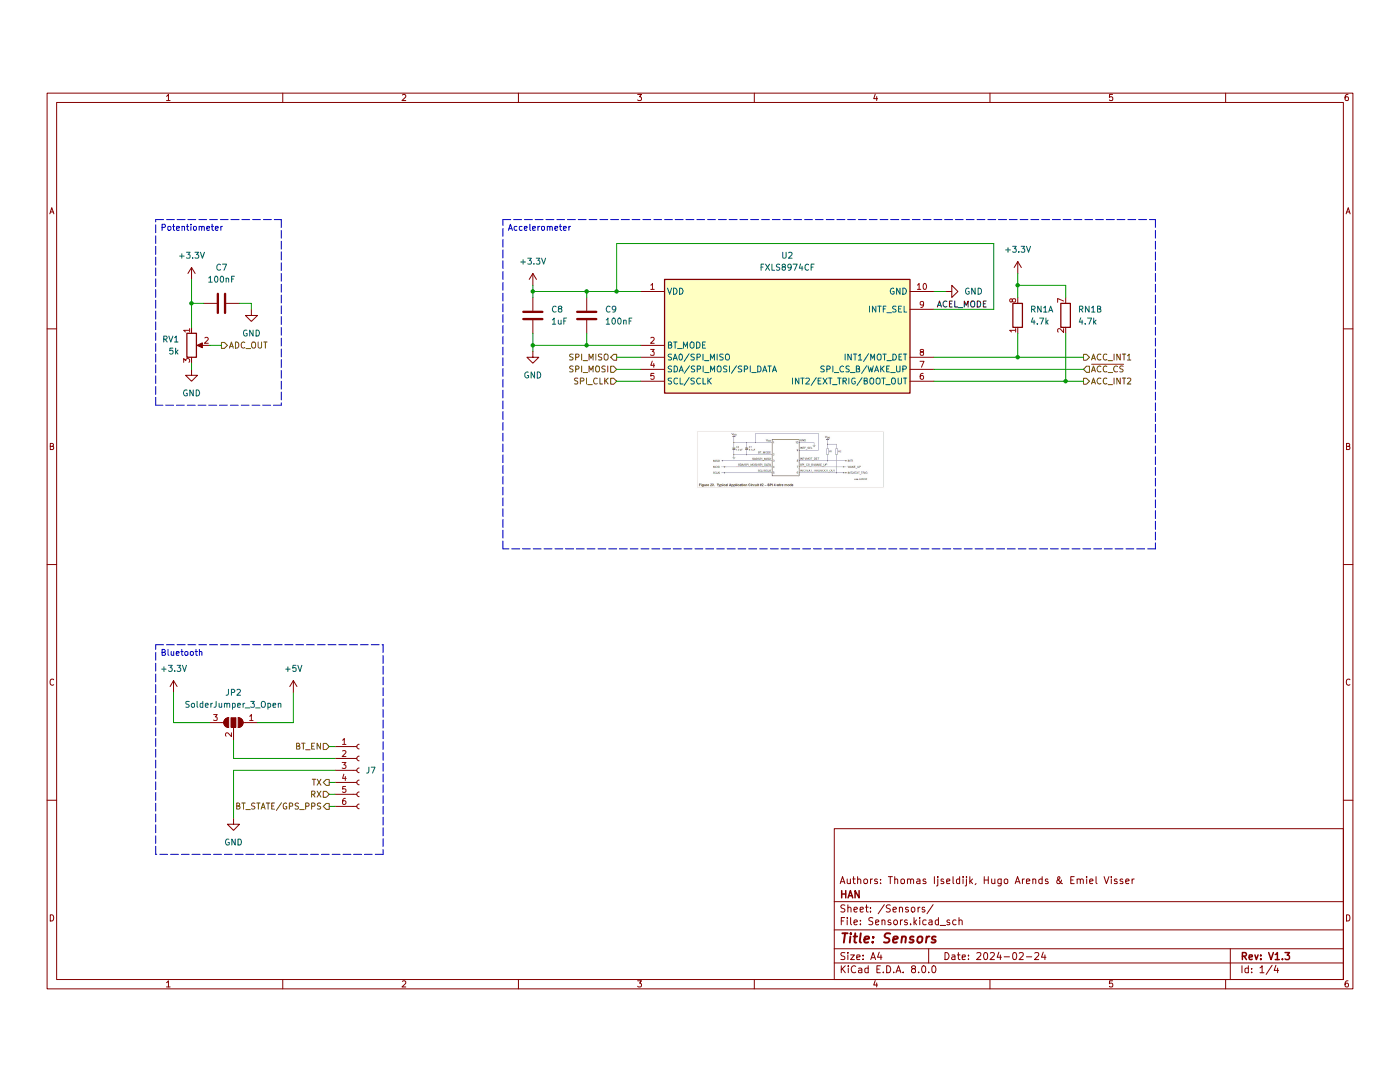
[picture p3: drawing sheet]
(kicad_sch (version 20230121) (generator eeschema)

 (paper "A4")

 (title_block
  (title "Sensors")
  (date "2024-02-24")
  (rev "V1.3")
  (company "HAN")
  (comment 1 "Authors: Thomas Ijseldijk, Hugo Arends & Emiel Visser"))

 (lib_symbols
  (symbol "Connector:Conn_01x06_Socket" (pin_names (offset 1.016) hide) (in_bom yes) (on_board yes)
   (property "Reference" "J" (at 0 7.62 0) (effects (font (size 1.27 1.27))))
   (property "Value" "Conn_01x06_Socket" (at 0 -10.16 0) (effects (font (size 1.27 1.27))))
   (property "Footprint" "" (at 0 0 0) (effects (font (size 1.27 1.27)) hide))
   (property "Datasheet" "~" (at 0 0 0) (effects (font (size 1.27 1.27)) hide))
   (property "ki_locked" "" (at 0 0 0) (effects (font (size 1.27 1.27))))
   (symbol "Conn_01x06_Socket_1_1"
    (arc (start 0 -7.112) (mid -0.5058 -7.62) (end 0 -8.128) (stroke (width 0.1524) (type default)) (fill (type none)))
    (arc (start 0 -4.572) (mid -0.5058 -5.08) (end 0 -5.588) (stroke (width 0.1524) (type default)) (fill (type none)))
    (arc (start 0 -2.032) (mid -0.5058 -2.54) (end 0 -3.048) (stroke (width 0.1524) (type default)) (fill (type none)))
    (polyline (pts (xy -1.27 -7.62) (xy -0.508 -7.62)) (stroke (width 0.1524) (type default)) (fill (type none)))
    (polyline (pts (xy -1.27 -5.08) (xy -0.508 -5.08)) (stroke (width 0.1524) (type default)) (fill (type none)))
    (polyline (pts (xy -1.27 -2.54) (xy -0.508 -2.54)) (stroke (width 0.1524) (type default)) (fill (type none)))
    (polyline (pts (xy -1.27 0) (xy -0.508 0)) (stroke (width 0.1524) (type default)) (fill (type none)))
    (polyline (pts (xy -1.27 2.54) (xy -0.508 2.54)) (stroke (width 0.1524) (type default)) (fill (type none)))
    (polyline (pts (xy -1.27 5.08) (xy -0.508 5.08)) (stroke (width 0.1524) (type default)) (fill (type none)))
    (arc (start 0 0.508) (mid -0.5058 0) (end 0 -0.508) (stroke (width 0.1524) (type default)) (fill (type none)))
    (arc (start 0 3.048) (mid -0.5058 2.54) (end 0 2.032) (stroke (width 0.1524) (type default)) (fill (type none)))
    (arc (start 0 5.588) (mid -0.5058 5.08) (end 0 4.572) (stroke (width 0.1524) (type default)) (fill (type none)))
    (pin passive line (at -5.08 5.08 0) (length 3.81) (name "Pin_1" (effects (font (size 1.27 1.27)))) (number "1" (effects (font (size 1.27 1.27)))))
    (pin passive line (at -5.08 2.54 0) (length 3.81) (name "Pin_2" (effects (font (size 1.27 1.27)))) (number "2" (effects (font (size 1.27 1.27)))))
    (pin passive line (at -5.08 0 0) (length 3.81) (name "Pin_3" (effects (font (size 1.27 1.27)))) (number "3" (effects (font (size 1.27 1.27)))))
    (pin passive line (at -5.08 -2.54 0) (length 3.81) (name "Pin_4" (effects (font (size 1.27 1.27)))) (number "4" (effects (font (size 1.27 1.27)))))
    (pin passive line (at -5.08 -5.08 0) (length 3.81) (name "Pin_5" (effects (font (size 1.27 1.27)))) (number "5" (effects (font (size 1.27 1.27)))))
    (pin passive line (at -5.08 -7.62 0) (length 3.81) (name "Pin_6" (effects (font (size 1.27 1.27)))) (number "6" (effects (font (size 1.27 1.27)))))))
  (symbol "Device:C" (pin_numbers hide) (pin_names (offset 0.254)) (in_bom yes) (on_board yes)
   (property "Reference" "C" (at 0.635 2.54 0) (effects (font (size 1.27 1.27)) (justify left)))
   (property "Value" "C" (at 0.635 -2.54 0) (effects (font (size 1.27 1.27)) (justify left)))
   (property "Footprint" "" (at 0.9652 -3.81 0) (effects (font (size 1.27 1.27)) hide))
   (property "Datasheet" "~" (at 0 0 0) (effects (font (size 1.27 1.27)) hide))
   (symbol "C_0_1"
    (polyline (pts (xy -2.032 -0.762) (xy 2.032 -0.762)) (stroke (width 0.508) (type default)) (fill (type none)))
    (polyline (pts (xy -2.032 0.762) (xy 2.032 0.762)) (stroke (width 0.508) (type default)) (fill (type none))))
   (symbol "C_1_1"
    (pin passive line (at 0 3.81 270) (length 2.794) (name "~" (effects (font (size 1.27 1.27)))) (number "1" (effects (font (size 1.27 1.27)))))
    (pin passive line (at 0 -3.81 90) (length 2.794) (name "~" (effects (font (size 1.27 1.27)))) (number "2" (effects (font (size 1.27 1.27)))))))
  (symbol "Device:R_Pack04_Split" (pin_names (offset 0) hide) (in_bom yes) (on_board yes)
   (property "Reference" "RN" (at 2.032 0 90) (effects (font (size 1.27 1.27))))
   (property "Value" "R_Pack04_Split" (at 0 0 90) (effects (font (size 1.27 1.27))))
   (property "Footprint" "" (at -2.032 0 90) (effects (font (size 1.27 1.27)) hide))
   (property "Datasheet" "~" (at 0 0 0) (effects (font (size 1.27 1.27)) hide))
   (symbol "R_Pack04_Split_0_1"
    (rectangle (start 1.016 2.54) (end -1.016 -2.54) (stroke (width 0.254) (type default)) (fill (type none))))
   (symbol "R_Pack04_Split_1_1"
    (pin passive line (at 0 -3.81 90) (length 1.27) (name "R1.1" (effects (font (size 1.27 1.27)))) (number "1" (effects (font (size 1.27 1.27)))))
    (pin passive line (at 0 3.81 270) (length 1.27) (name "R1.2" (effects (font (size 1.27 1.27)))) (number "8" (effects (font (size 1.27 1.27))))))
   (symbol "R_Pack04_Split_2_1"
    (pin passive line (at 0 -3.81 90) (length 1.27) (name "R2.1" (effects (font (size 1.27 1.27)))) (number "2" (effects (font (size 1.27 1.27)))))
    (pin passive line (at 0 3.81 270) (length 1.27) (name "R2.2" (effects (font (size 1.27 1.27)))) (number "7" (effects (font (size 1.27 1.27))))))
   (symbol "R_Pack04_Split_3_1"
    (pin passive line (at 0 -3.81 90) (length 1.27) (name "R3.1" (effects (font (size 1.27 1.27)))) (number "3" (effects (font (size 1.27 1.27)))))
    (pin passive line (at 0 3.81 270) (length 1.27) (name "R3.2" (effects (font (size 1.27 1.27)))) (number "6" (effects (font (size 1.27 1.27))))))
   (symbol "R_Pack04_Split_4_1"
    (pin passive line (at 0 -3.81 90) (length 1.27) (name "R4.1" (effects (font (size 1.27 1.27)))) (number "4" (effects (font (size 1.27 1.27)))))
    (pin passive line (at 0 3.81 270) (length 1.27) (name "R4.2" (effects (font (size 1.27 1.27)))) (number "5" (effects (font (size 1.27 1.27)))))))
  (symbol "Device:R_Potentiometer" (pin_names (offset 1.016) hide) (in_bom yes) (on_board yes)
   (property "Reference" "RV" (at -4.445 0 90) (effects (font (size 1.27 1.27))))
   (property "Value" "R_Potentiometer" (at -2.54 0 90) (effects (font (size 1.27 1.27))))
   (property "Footprint" "" (at 0 0 0) (effects (font (size 1.27 1.27)) hide))
   (property "Datasheet" "~" (at 0 0 0) (effects (font (size 1.27 1.27)) hide))
   (symbol "R_Potentiometer_0_1"
    (polyline (pts (xy 2.54 0) (xy 1.524 0)) (stroke (width 0) (type default)) (fill (type none)))
    (polyline (pts (xy 1.143 0) (xy 2.286 0.508) (xy 2.286 -0.508) (xy 1.143 0)) (stroke (width 0) (type default)) (fill (type outline)))
    (rectangle (start 1.016 2.54) (end -1.016 -2.54) (stroke (width 0.254) (type default)) (fill (type none))))
   (symbol "R_Potentiometer_1_1"
    (pin passive line (at 0 3.81 270) (length 1.27) (name "1" (effects (font (size 1.27 1.27)))) (number "1" (effects (font (size 1.27 1.27)))))
    (pin passive line (at 3.81 0 180) (length 1.27) (name "2" (effects (font (size 1.27 1.27)))) (number "2" (effects (font (size 1.27 1.27)))))
    (pin passive line (at 0 -3.81 90) (length 1.27) (name "3" (effects (font (size 1.27 1.27)))) (number "3" (effects (font (size 1.27 1.27)))))))
  (symbol "Jumper:SolderJumper_3_Open" (pin_names (offset 0) hide) (in_bom yes) (on_board yes)
   (property "Reference" "JP" (at -2.54 -2.54 0) (effects (font (size 1.27 1.27))))
   (property "Value" "SolderJumper_3_Open" (at 0 2.794 0) (effects (font (size 1.27 1.27))))
   (property "Footprint" "" (at 0 0 0) (effects (font (size 1.27 1.27)) hide))
   (property "Datasheet" "~" (at 0 0 0) (effects (font (size 1.27 1.27)) hide))
   (symbol "SolderJumper_3_Open_0_1"
    (arc (start -1.016 1.016) (mid -2.0276 0) (end -1.016 -1.016) (stroke (width 0) (type default)) (fill (type none)))
    (arc (start -1.016 1.016) (mid -2.0276 0) (end -1.016 -1.016) (stroke (width 0) (type default)) (fill (type outline)))
    (rectangle (start -0.508 1.016) (end 0.508 -1.016) (stroke (width 0) (type default)) (fill (type outline)))
    (polyline (pts (xy -2.54 0) (xy -2.032 0)) (stroke (width 0) (type default)) (fill (type none)))
    (polyline (pts (xy -1.016 1.016) (xy -1.016 -1.016)) (stroke (width 0) (type default)) (fill (type none)))
    (polyline (pts (xy 0 -1.27) (xy 0 -1.016)) (stroke (width 0) (type default)) (fill (type none)))
    (polyline (pts (xy 1.016 1.016) (xy 1.016 -1.016)) (stroke (width 0) (type default)) (fill (type none)))
    (polyline (pts (xy 2.54 0) (xy 2.032 0)) (stroke (width 0) (type default)) (fill (type none)))
    (arc (start 1.016 -1.016) (mid 2.0276 0) (end 1.016 1.016) (stroke (width 0) (type default)) (fill (type none)))
    (arc (start 1.016 -1.016) (mid 2.0276 0) (end 1.016 1.016) (stroke (width 0) (type default)) (fill (type outline))))
   (symbol "SolderJumper_3_Open_1_1"
    (pin passive line (at -5.08 0 0) (length 2.54) (name "A" (effects (font (size 1.27 1.27)))) (number "1" (effects (font (size 1.27 1.27)))))
    (pin passive line (at 0 -3.81 90) (length 2.54) (name "C" (effects (font (size 1.27 1.27)))) (number "2" (effects (font (size 1.27 1.27)))))
    (pin passive line (at 5.08 0 180) (length 2.54) (name "B" (effects (font (size 1.27 1.27)))) (number "3" (effects (font (size 1.27 1.27)))))))
  (symbol "SamacSys_Parts:FXLS8974CF" (in_bom yes) (on_board yes)
   (property "Reference" "U" (at 33.02 8.89 0) (effects (font (size 1.27 1.27)) (justify top)))
   (property "Value" "FXLS8974CF" (at 33.02 6.35 0) (effects (font (size 1.27 1.27)) (justify top)))
   (property "Footprint" "FXLS8974CF" (at 29.21 -29.54 0) (effects (font (size 1.27 1.27)) (justify left top) hide))
   (property "Datasheet" "https://www.nxp.com/docs/en/data-sheet/FXLS8974CF.pdf" (at 6.35 -33.02 0) (effects (font (size 1.27 1.27)) (justify left top) hide))
   (property "Height" "1" (at 69.85 -394.92 0) (effects (font (size 1.27 1.27)) (justify left top) hide))
   (property "Manufacturer_Name" "NXP" (at 69.85 -494.92 0) (effects (font (size 1.27 1.27)) (justify left top) hide))
   (property "Manufacturer_Part_Number" "FXLS8974CF" (at 69.85 -594.92 0) (effects (font (size 1.27 1.27)) (justify left top) hide))
   (property "Mouser Part Number" "" (at 69.85 -694.92 0) (effects (font (size 1.27 1.27)) (justify left top) hide))
   (property "Mouser Price/Stock" "" (at 69.85 -794.92 0) (effects (font (size 1.27 1.27)) (justify left top) hide))
   (property "Arrow Part Number" "" (at 69.85 -894.92 0) (effects (font (size 1.27 1.27)) (justify left top) hide))
   (property "Arrow Price/Stock" "" (at 69.85 -994.92 0) (effects (font (size 1.27 1.27)) (justify left top) hide))
   (symbol "FXLS8974CF_1_1"
    (rectangle (start 5.08 2.54) (end 57.15 -21.59) (stroke (width 0.254) (type default)) (fill (type background)))
    (pin passive line (at 0 0 0) (length 5.08) (name "VDD" (effects (font (size 1.27 1.27)))) (number "1" (effects (font (size 1.27 1.27)))))
    (pin passive line (at 62.23 0 180) (length 5.08) (name "GND" (effects (font (size 1.27 1.27)))) (number "10" (effects (font (size 1.27 1.27)))))
    (pin passive line (at 0 -11.43 0) (length 5.08) (name "BT_MODE" (effects (font (size 1.27 1.27)))) (number "2" (effects (font (size 1.27 1.27)))))
    (pin passive line (at 0 -13.97 0) (length 5.08) (name "SA0/SPI_MISO" (effects (font (size 1.27 1.27)))) (number "3" (effects (font (size 1.27 1.27)))))
    (pin passive line (at 0 -16.51 0) (length 5.08) (name "SDA/SPI_MOSI/SPI_DATA" (effects (font (size 1.27 1.27)))) (number "4" (effects (font (size 1.27 1.27)))))
    (pin passive line (at 0 -19.05 0) (length 5.08) (name "SCL/SCLK" (effects (font (size 1.27 1.27)))) (number "5" (effects (font (size 1.27 1.27)))))
    (pin passive line (at 62.23 -19.05 180) (length 5.08) (name "INT2/EXT_TRIG/BOOT_OUT" (effects (font (size 1.27 1.27)))) (number "6" (effects (font (size 1.27 1.27)))))
    (pin passive line (at 62.23 -16.51 180) (length 5.08) (name "SPI_CS_B/WAKE_UP" (effects (font (size 1.27 1.27)))) (number "7" (effects (font (size 1.27 1.27)))))
    (pin passive line (at 62.23 -13.97 180) (length 5.08) (name "INT1/MOT_DET" (effects (font (size 1.27 1.27)))) (number "8" (effects (font (size 1.27 1.27)))))
    (pin passive line (at 62.23 -3.81 180) (length 5.08) (name "INTF_SEL" (effects (font (size 1.27 1.27)))) (number "9" (effects (font (size 1.27 1.27)))))))
  (symbol "power:+3.3V" (power) (pin_names (offset 0)) (in_bom yes) (on_board yes)
   (property "Reference" "#PWR" (at 0 -3.81 0) (effects (font (size 1.27 1.27)) hide))
   (property "Value" "+3.3V" (at 0 3.556 0) (effects (font (size 1.27 1.27))))
   (property "Footprint" "" (at 0 0 0) (effects (font (size 1.27 1.27)) hide))
   (property "Datasheet" "" (at 0 0 0) (effects (font (size 1.27 1.27)) hide))
   (symbol "+3.3V_0_1"
    (polyline (pts (xy -0.762 1.27) (xy 0 2.54)) (stroke (width 0) (type default)) (fill (type none)))
    (polyline (pts (xy 0 0) (xy 0 2.54)) (stroke (width 0) (type default)) (fill (type none)))
    (polyline (pts (xy 0 2.54) (xy 0.762 1.27)) (stroke (width 0) (type default)) (fill (type none))))
   (symbol "+3.3V_1_1"
    (pin power_in line (at 0 0 90) (length 0) hide (name "+3.3V" (effects (font (size 1.27 1.27)))) (number "1" (effects (font (size 1.27 1.27)))))))
  (symbol "power:+5V" (power) (pin_names (offset 0)) (in_bom yes) (on_board yes)
   (property "Reference" "#PWR" (at 0 -3.81 0) (effects (font (size 1.27 1.27)) hide))
   (property "Value" "+5V" (at 0 3.556 0) (effects (font (size 1.27 1.27))))
   (property "Footprint" "" (at 0 0 0) (effects (font (size 1.27 1.27)) hide))
   (property "Datasheet" "" (at 0 0 0) (effects (font (size 1.27 1.27)) hide))
   (symbol "+5V_0_1"
    (polyline (pts (xy -0.762 1.27) (xy 0 2.54)) (stroke (width 0) (type default)) (fill (type none)))
    (polyline (pts (xy 0 0) (xy 0 2.54)) (stroke (width 0) (type default)) (fill (type none)))
    (polyline (pts (xy 0 2.54) (xy 0.762 1.27)) (stroke (width 0) (type default)) (fill (type none))))
   (symbol "+5V_1_1"
    (pin power_in line (at 0 0 90) (length 0) hide (name "+5V" (effects (font (size 1.27 1.27)))) (number "1" (effects (font (size 1.27 1.27)))))))
  (symbol "power:GND" (power) (pin_names (offset 0)) (in_bom yes) (on_board yes)
   (property "Reference" "#PWR" (at 0 -6.35 0) (effects (font (size 1.27 1.27)) hide))
   (property "Value" "GND" (at 0 -3.81 0) (effects (font (size 1.27 1.27))))
   (property "Footprint" "" (at 0 0 0) (effects (font (size 1.27 1.27)) hide))
   (property "Datasheet" "" (at 0 0 0) (effects (font (size 1.27 1.27)) hide))
   (symbol "GND_0_1"
    (polyline (pts (xy 0 0) (xy 0 -1.27) (xy 1.27 -1.27) (xy 0 -2.54) (xy -1.27 -1.27) (xy 0 -1.27)) (stroke (width 0) (type default)) (fill (type none))))
   (symbol "GND_1_1"
    (pin power_in line (at 0 0 270) (length 0) hide (name "GND" (effects (font (size 1.27 1.27)))) (number "1" (effects (font (size 1.27 1.27))))))))

 (junction (at 124.46 52.07) (diameter 0) (color 0 0 0 0))
 (junction (at 113.03 52.07) (diameter 0) (color 0 0 0 0))
 (junction (at 113.03 63.5) (diameter 0) (color 0 0 0 0))
 (junction (at 215.9 50.8) (diameter 0) (color 0 0 0 0))
 (junction (at 226.06 71.12) (diameter 0) (color 0 0 0 0))
 (junction (at 124.46 63.5) (diameter 0) (color 0 0 0 0))
 (junction (at 130.81 52.07) (diameter 0) (color 0 0 0 0))
 (junction (at 215.9 66.04) (diameter 0) (color 0 0 0 0))
 (junction (at 40.64 54.61) (diameter 0) (color 0 0 0 0))

 (wire (pts (xy 54.61 143.51) (xy 62.23 143.51)) (stroke (width 0) (type default)))
 (wire (pts (xy 113.03 50.8) (xy 113.03 52.07)) (stroke (width 0) (type default)))
 (wire (pts (xy 198.12 68.58) (xy 229.87 68.58)) (stroke (width 0) (type default)))
 (wire (pts (xy 124.46 52.07) (xy 130.81 52.07)) (stroke (width 0) (type default)))
 (wire (pts (xy 36.83 137.16) (xy 36.83 143.51)) (stroke (width 0) (type default)))
 (wire (pts (xy 40.64 49.53) (xy 40.64 54.61)) (stroke (width 0) (type default)))
 (wire (pts (xy 124.46 52.07) (xy 124.46 53.34)) (stroke (width 0) (type default)))
 (wire (pts (xy 215.9 66.04) (xy 198.12 66.04)) (stroke (width 0) (type default)))
 (wire (pts (xy 49.53 147.32) (xy 49.53 151.13)) (stroke (width 0) (type default)))
 (wire (pts (xy 113.03 53.34) (xy 113.03 52.07)) (stroke (width 0) (type default)))
 (wire (pts (xy 130.81 68.58) (xy 135.89 68.58)) (stroke (width 0) (type default)))
 (wire (pts (xy 130.81 71.12) (xy 135.89 71.12)) (stroke (width 0) (type default)))
 (wire (pts (xy 215.9 60.96) (xy 215.9 66.04)) (stroke (width 0) (type default)))
 (wire (pts (xy 200.66 52.07) (xy 198.12 52.07)) (stroke (width 0) (type default)))
 (wire (pts (xy 40.64 67.31) (xy 40.64 68.58)) (stroke (width 0) (type default)))
 (wire (pts (xy 40.64 54.61) (xy 40.64 59.69)) (stroke (width 0) (type default)))
 (wire (pts (xy 210.82 41.91) (xy 130.81 41.91)) (stroke (width 0) (type default)))
 (wire (pts (xy 69.85 156.21) (xy 71.12 156.21)) (stroke (width 0) (type default)))
 (wire (pts (xy 124.46 63.5) (xy 135.89 63.5)) (stroke (width 0) (type default)))
 (wire (pts (xy 130.81 52.07) (xy 135.89 52.07)) (stroke (width 0) (type default)))
 (wire (pts (xy 215.9 48.26) (xy 215.9 50.8)) (stroke (width 0) (type default)))
 (wire (pts (xy 113.03 63.5) (xy 113.03 64.77)) (stroke (width 0) (type default)))
 (wire (pts (xy 226.06 60.96) (xy 226.06 71.12)) (stroke (width 0) (type default)))
 (wire (pts (xy 215.9 66.04) (xy 229.87 66.04)) (stroke (width 0) (type default)))
 (wire (pts (xy 210.82 55.88) (xy 210.82 41.91)) (stroke (width 0) (type default)))
 (wire (pts (xy 53.34 55.88) (xy 53.34 54.61)) (stroke (width 0) (type default)))
 (wire (pts (xy 215.9 50.8) (xy 215.9 53.34)) (stroke (width 0) (type default)))
 (wire (pts (xy 113.03 52.07) (xy 124.46 52.07)) (stroke (width 0) (type default)))
 (wire (pts (xy 69.85 161.29) (xy 71.12 161.29)) (stroke (width 0) (type default)))
 (wire (pts (xy 53.34 54.61) (xy 50.8 54.61)) (stroke (width 0) (type default)))
 (wire (pts (xy 69.85 148.59) (xy 71.12 148.59)) (stroke (width 0) (type default)))
 (wire (pts (xy 226.06 50.8) (xy 215.9 50.8)) (stroke (width 0) (type default)))
 (wire (pts (xy 226.06 53.34) (xy 226.06 50.8)) (stroke (width 0) (type default)))
 (wire (pts (xy 43.18 54.61) (xy 40.64 54.61)) (stroke (width 0) (type default)))
 (wire (pts (xy 44.45 63.5) (xy 46.99 63.5)) (stroke (width 0) (type default)))
 (wire (pts (xy 71.12 153.67) (xy 49.53 153.67)) (stroke (width 0) (type default)))
 (wire (pts (xy 130.81 41.91) (xy 130.81 52.07)) (stroke (width 0) (type default)))
 (wire (pts (xy 130.81 66.04) (xy 135.89 66.04)) (stroke (width 0) (type default)))
 (wire (pts (xy 113.03 63.5) (xy 124.46 63.5)) (stroke (width 0) (type default)))
 (wire (pts (xy 198.12 71.12) (xy 226.06 71.12)) (stroke (width 0) (type default)))
 (wire (pts (xy 124.46 63.5) (xy 124.46 60.96)) (stroke (width 0) (type default)))
 (wire (pts (xy 69.85 158.75) (xy 71.12 158.75)) (stroke (width 0) (type default)))
 (wire (pts (xy 49.53 151.13) (xy 71.12 151.13)) (stroke (width 0) (type default)))
 (wire (pts (xy 226.06 71.12) (xy 229.87 71.12)) (stroke (width 0) (type default)))
 (wire (pts (xy 198.12 55.88) (xy 210.82 55.88)) (stroke (width 0) (type default)))
 (wire (pts (xy 49.53 153.67) (xy 49.53 163.83)) (stroke (width 0) (type default)))
 (wire (pts (xy 36.83 143.51) (xy 44.45 143.51)) (stroke (width 0) (type default)))
 (wire (pts (xy 62.23 137.16) (xy 62.23 143.51)) (stroke (width 0) (type default)))
 (wire (pts (xy 113.03 60.96) (xy 113.03 63.5)) (stroke (width 0) (type default)))

 (image (at 167.64 87.63) (scale 0.44906)
  (data))

 (text_box "Bluetooth" (at 33.02 127 0) (size 48.26 44.45) (stroke (width 0) (type dash)) (fill (type none)) (effects (font (size 1.27 1.27)) (justify left top)))
 (text_box "Accelerometer" (at 106.68 36.83 0) (size 138.43 69.85) (stroke (width 0) (type dash)) (fill (type none)) (effects (font (size 1.27 1.27)) (justify left top)))
 (text_box "Potentiometer" (at 33.02 36.83 0) (size 26.67 39.37) (stroke (width 0) (type dash)) (fill (type none)) (effects (font (size 1.27 1.27)) (justify left top)))

 (label "ACEL_MODE" (at 209.55 55.88 180) (fields_autoplaced) (effects (font (size 1.27 1.27)) (justify right bottom)))

 (hierarchical_label "ADC_OUT" (shape output) (at 46.99 63.5 0) (fields_autoplaced) (effects (font (size 1.27 1.27)) (justify left)))
 (hierarchical_label "~{ACC_CS}" (shape input) (at 229.87 68.58 0) (fields_autoplaced) (effects (font (size 1.27 1.27)) (justify left)))
 (hierarchical_label "RX" (shape input) (at 69.85 158.75 180) (fields_autoplaced) (effects (font (size 1.27 1.27)) (justify right)))
 (hierarchical_label "SPI_MISO" (shape output) (at 130.81 66.04 180) (fields_autoplaced) (effects (font (size 1.27 1.27)) (justify right)))
 (hierarchical_label "TX" (shape output) (at 69.85 156.21 180) (fields_autoplaced) (effects (font (size 1.27 1.27)) (justify right)))
 (hierarchical_label "SPI_MOSI" (shape input) (at 130.81 68.58 180) (fields_autoplaced) (effects (font (size 1.27 1.27)) (justify right)))
 (hierarchical_label "BT_EN" (shape input) (at 69.85 148.59 180) (fields_autoplaced) (effects (font (size 1.27 1.27)) (justify right)))
 (hierarchical_label "ACC_INT2" (shape output) (at 229.87 71.12 0) (fields_autoplaced) (effects (font (size 1.27 1.27)) (justify left)))
 (hierarchical_label "SPI_CLK" (shape input) (at 130.81 71.12 180) (fields_autoplaced) (effects (font (size 1.27 1.27)) (justify right)))
 (hierarchical_label "ACC_INT1" (shape output) (at 229.87 66.04 0) (fields_autoplaced) (effects (font (size 1.27 1.27)) (justify left)))
 (hierarchical_label "BT_STATE{slash}GPS_PPS" (shape output) (at 69.85 161.29 180) (fields_autoplaced) (effects (font (size 1.27 1.27)) (justify right)))

 (symbol (lib_id "Device:R_Potentiometer") (at 40.64 63.5 0) (unit 1) (in_bom yes) (on_board yes) (dnp no) (fields_autoplaced)
  (property "Reference" "RV1" (at 38.1 62.23 0) (effects (font (size 1.27 1.27)) (justify right)))
  (property "Value" "5k" (at 38.1 64.77 0) (effects (font (size 1.27 1.27)) (justify right)))
  (property "Footprint" "Potentiometer_THT:Potentiometer_Bourns_3386P_Vertical" (at 40.64 63.5 0) (effects (font (size 1.27 1.27)) hide))
  (property "Datasheet" "~" (at 40.64 63.5 0) (effects (font (size 1.27 1.27)) hide)) (pin "1") (pin "3") (pin "2")
  (instances (project "FRDM-MCXx_Shield" (path "" (reference "RV1") (unit 1)))))

 (symbol (lib_id "power:GND") (at 53.34 55.88 0) (unit 1) (in_bom yes) (on_board yes) (dnp no) (fields_autoplaced)
  (property "Reference" "#PWR042" (at 53.34 62.23 0) (effects (font (size 1.27 1.27)) hide))
  (property "Value" "GND" (at 53.34 60.96 0) (effects (font (size 1.27 1.27))))
  (property "Footprint" "" (at 53.34 55.88 0) (effects (font (size 1.27 1.27)) hide))
  (property "Datasheet" "" (at 53.34 55.88 0) (effects (font (size 1.27 1.27)) hide)) (pin "1")
  (instances (project "FRDM-MCXx_Shield" (path "" (reference "#PWR042") (unit 1)))))

 (symbol (lib_id "power:GND") (at 200.66 52.07 90) (unit 1) (in_bom yes) (on_board yes) (dnp no) (fields_autoplaced)
  (property "Reference" "#PWR041" (at 207.01 52.07 0) (effects (font (size 1.27 1.27)) hide))
  (property "Value" "GND" (at 204.47 52.07 90) (effects (font (size 1.27 1.27)) (justify right)))
  (property "Footprint" "" (at 200.66 52.07 0) (effects (font (size 1.27 1.27)) hide))
  (property "Datasheet" "" (at 200.66 52.07 0) (effects (font (size 1.27 1.27)) hide)) (pin "1")
  (instances (project "FRDM-MCXx_Shield" (path "" (reference "#PWR041") (unit 1)))))

 (symbol (lib_id "SamacSys_Parts:FXLS8974CF") (at 135.89 52.07 0) (unit 1) (in_bom yes) (on_board yes) (dnp no) (fields_autoplaced)
  (property "Reference" "U2" (at 167.005 44.45 0) (effects (font (size 1.27 1.27))))
  (property "Value" "FXLS8974CF" (at 167.005 46.99 0) (effects (font (size 1.27 1.27))))
  (property "Footprint" "FXLS8974CF" (at 165.1 81.61 0) (effects (font (size 1.27 1.27)) (justify left top) hide))
  (property "Datasheet" "https://www.nxp.com/docs/en/data-sheet/FXLS8974CF.pdf" (at 142.24 85.09 0) (effects (font (size 1.27 1.27)) (justify left top) hide))
  (property "Height" "1" (at 205.74 446.99 0) (effects (font (size 1.27 1.27)) (justify left top) hide))
  (property "Manufacturer_Name" "NXP" (at 205.74 546.99 0) (effects (font (size 1.27 1.27)) (justify left top) hide))
  (property "Manufacturer_Part_Number" "FXLS8974CF" (at 205.74 646.99 0) (effects (font (size 1.27 1.27)) (justify left top) hide))
  (property "Mouser Part Number" "" (at 205.74 746.99 0) (effects (font (size 1.27 1.27)) (justify left top) hide))
  (property "Mouser Price/Stock" "" (at 205.74 846.99 0) (effects (font (size 1.27 1.27)) (justify left top) hide))
  (property "Arrow Part Number" "" (at 205.74 946.99 0) (effects (font (size 1.27 1.27)) (justify left top) hide))
  (property "Arrow Price/Stock" "" (at 205.74 1046.99 0) (effects (font (size 1.27 1.27)) (justify left top) hide)) (pin "10") (pin "3") (pin "1") (pin "2") (pin "5") (pin "9") (pin "4") (pin "7") (pin "8") (pin "6")
  (instances (project "FRDM-MCXx_Shield" (path "" (reference "U2") (unit 1)))))

 (symbol (lib_id "power:+3.3V") (at 40.64 49.53 0) (unit 1) (in_bom yes) (on_board yes) (dnp no) (fields_autoplaced)
  (property "Reference" "#PWR039" (at 40.64 53.34 0) (effects (font (size 1.27 1.27)) hide))
  (property "Value" "+3.3V" (at 40.64 44.45 0) (effects (font (size 1.27 1.27))))
  (property "Footprint" "" (at 40.64 49.53 0) (effects (font (size 1.27 1.27)) hide))
  (property "Datasheet" "" (at 40.64 49.53 0) (effects (font (size 1.27 1.27)) hide)) (pin "1")
  (instances (project "FRDM-MCXx_Shield" (path "" (reference "#PWR039") (unit 1)))))

 (symbol (lib_id "power:+5V") (at 62.23 137.16 0) (unit 1) (in_bom yes) (on_board yes) (dnp no) (fields_autoplaced)
  (property "Reference" "#PWR046" (at 62.23 140.97 0) (effects (font (size 1.27 1.27)) hide))
  (property "Value" "+5V" (at 62.23 132.08 0) (effects (font (size 1.27 1.27))))
  (property "Footprint" "" (at 62.23 137.16 0) (effects (font (size 1.27 1.27)) hide))
  (property "Datasheet" "" (at 62.23 137.16 0) (effects (font (size 1.27 1.27)) hide)) (pin "1")
  (instances (project "FRDM-MCXx_Shield" (path "" (reference "#PWR046") (unit 1)))))

 (symbol (lib_id "power:GND") (at 40.64 68.58 0) (unit 1) (in_bom yes) (on_board yes) (dnp no) (fields_autoplaced)
  (property "Reference" "#PWR044" (at 40.64 74.93 0) (effects (font (size 1.27 1.27)) hide))
  (property "Value" "GND" (at 40.64 73.66 0) (effects (font (size 1.27 1.27))))
  (property "Footprint" "" (at 40.64 68.58 0) (effects (font (size 1.27 1.27)) hide))
  (property "Datasheet" "" (at 40.64 68.58 0) (effects (font (size 1.27 1.27)) hide)) (pin "1")
  (instances (project "FRDM-MCXx_Shield" (path "" (reference "#PWR044") (unit 1)))))

 (symbol (lib_id "Device:R_Pack04_Split") (at 226.06 57.15 0) (unit 2) (in_bom yes) (on_board yes) (dnp no) (fields_autoplaced)
  (property "Reference" "RN2" (at 228.6 55.88 0) (effects (font (size 1.27 1.27)) (justify left)))
  (property "Value" "4.7k" (at 228.6 58.42 0) (effects (font (size 1.27 1.27)) (justify left)))
  (property "Footprint" "Resistor_SMD:R_Array_Convex_4x0603" (at 224.028 57.15 90) (effects (font (size 1.27 1.27)) hide))
  (property "Datasheet" "~" (at 226.06 57.15 0) (effects (font (size 1.27 1.27)) hide)) (pin "1") (pin "6") (pin "2") (pin "5") (pin "4") (pin "8") (pin "7") (pin "3")
  (instances (project "FRDM-MCXx_Shield" (path "" (reference "RN2") (unit 2)) (path "" (reference "RN3") (unit 2)) (path "" (reference "RN1") (unit 2)))))

 (symbol (lib_id "power:+3.3V") (at 215.9 48.26 0) (unit 1) (in_bom yes) (on_board yes) (dnp no) (fields_autoplaced)
  (property "Reference" "#PWR039" (at 215.9 52.07 0) (effects (font (size 1.27 1.27)) hide))
  (property "Value" "+3.3V" (at 215.9 43.18 0) (effects (font (size 1.27 1.27))))
  (property "Footprint" "" (at 215.9 48.26 0) (effects (font (size 1.27 1.27)) hide))
  (property "Datasheet" "" (at 215.9 48.26 0) (effects (font (size 1.27 1.27)) hide)) (pin "1")
  (instances (project "FRDM-MCXx_Shield" (path "" (reference "#PWR039") (unit 1)) (path "" (reference "#PWR038") (unit 1)))))

 (symbol (lib_id "Device:C") (at 124.46 57.15 0) (unit 1) (in_bom yes) (on_board yes) (dnp no) (fields_autoplaced)
  (property "Reference" "C9" (at 128.27 55.88 0) (effects (font (size 1.27 1.27)) (justify left)))
  (property "Value" "100nF" (at 128.27 58.42 0) (effects (font (size 1.27 1.27)) (justify left)))
  (property "Footprint" "Capacitor_SMD:C_0603_1608Metric_Pad1.08x0.95mm_HandSolder" (at 125.4252 60.96 0) (effects (font (size 1.27 1.27)) hide))
  (property "Datasheet" "~" (at 124.46 57.15 0) (effects (font (size 1.27 1.27)) hide))
  (property "GPN" "GPC0603104" (at 124.46 57.15 0) (effects (font (size 1.27 1.27)) hide)) (pin "1") (pin "2")
  (instances (project "FRDM-MCXx_Shield" (path "" (reference "C9") (unit 1)))))

 (symbol (lib_id "power:GND") (at 113.03 64.77 0) (unit 1) (in_bom yes) (on_board yes) (dnp no) (fields_autoplaced)
  (property "Reference" "#PWR043" (at 113.03 71.12 0) (effects (font (size 1.27 1.27)) hide))
  (property "Value" "GND" (at 113.03 69.85 0) (effects (font (size 1.27 1.27))))
  (property "Footprint" "" (at 113.03 64.77 0) (effects (font (size 1.27 1.27)) hide))
  (property "Datasheet" "" (at 113.03 64.77 0) (effects (font (size 1.27 1.27)) hide)) (pin "1")
  (instances (project "FRDM-MCXx_Shield" (path "" (reference "#PWR043") (unit 1)))))

 (symbol (lib_id "power:GND") (at 49.53 163.83 0) (unit 1) (in_bom yes) (on_board yes) (dnp no) (fields_autoplaced)
  (property "Reference" "#PWR047" (at 49.53 170.18 0) (effects (font (size 1.27 1.27)) hide))
  (property "Value" "GND" (at 49.53 168.91 0) (effects (font (size 1.27 1.27))))
  (property "Footprint" "" (at 49.53 163.83 0) (effects (font (size 1.27 1.27)) hide))
  (property "Datasheet" "" (at 49.53 163.83 0) (effects (font (size 1.27 1.27)) hide)) (pin "1")
  (instances (project "FRDM-MCXx_Shield" (path "" (reference "#PWR047") (unit 1)))))

 (symbol (lib_id "Device:R_Pack04_Split") (at 215.9 57.15 0) (unit 1) (in_bom yes) (on_board yes) (dnp no) (fields_autoplaced)
  (property "Reference" "RN2" (at 218.44 55.88 0) (effects (font (size 1.27 1.27)) (justify left)))
  (property "Value" "4.7k" (at 218.44 58.42 0) (effects (font (size 1.27 1.27)) (justify left)))
  (property "Footprint" "Resistor_SMD:R_Array_Convex_4x0603" (at 213.868 57.15 90) (effects (font (size 1.27 1.27)) hide))
  (property "Datasheet" "~" (at 215.9 57.15 0) (effects (font (size 1.27 1.27)) hide)) (pin "1") (pin "6") (pin "2") (pin "5") (pin "4") (pin "8") (pin "7") (pin "3")
  (instances (project "FRDM-MCXx_Shield" (path "" (reference "RN2") (unit 1)) (path "" (reference "RN3") (unit 1)) (path "" (reference "RN1") (unit 1)))))

 (symbol (lib_id "Connector:Conn_01x06_Socket") (at 76.2 153.67 0) (unit 1) (in_bom yes) (on_board yes) (dnp no) (fields_autoplaced)
  (property "Reference" "J7" (at 77.47 153.67 0) (effects (font (size 1.27 1.27)) (justify left)))
  (property "Value" "Conn_01x06_Socket" (at 77.47 156.21 0) (effects (font (size 1.27 1.27)) (justify left) hide))
  (property "Footprint" "Connector_PinSocket_2.54mm:PinSocket_1x06_P2.54mm_Vertical" (at 76.2 153.67 0) (effects (font (size 1.27 1.27)) hide))
  (property "Datasheet" "~" (at 76.2 153.67 0) (effects (font (size 1.27 1.27)) hide))
  (property "GPN" "GPHA-1X06" (at 76.2 153.67 0) (effects (font (size 1.27 1.27)) hide)) (pin "5") (pin "3") (pin "4") (pin "2") (pin "1") (pin "6")
  (instances (project "FRDM-MCXx_Shield" (path "" (reference "J7") (unit 1)))))

 (symbol (lib_id "power:+3.3V") (at 36.83 137.16 0) (unit 1) (in_bom yes) (on_board yes) (dnp no) (fields_autoplaced)
  (property "Reference" "#PWR045" (at 36.83 140.97 0) (effects (font (size 1.27 1.27)) hide))
  (property "Value" "+3.3V" (at 36.83 132.08 0) (effects (font (size 1.27 1.27))))
  (property "Footprint" "" (at 36.83 137.16 0) (effects (font (size 1.27 1.27)) hide))
  (property "Datasheet" "" (at 36.83 137.16 0) (effects (font (size 1.27 1.27)) hide)) (pin "1")
  (instances (project "FRDM-MCXx_Shield" (path "" (reference "#PWR045") (unit 1)))))

 (symbol (lib_id "power:+3.3V") (at 113.03 50.8 0) (unit 1) (in_bom yes) (on_board yes) (dnp no) (fields_autoplaced)
  (property "Reference" "#PWR040" (at 113.03 54.61 0) (effects (font (size 1.27 1.27)) hide))
  (property "Value" "+3.3V" (at 113.03 45.72 0) (effects (font (size 1.27 1.27))))
  (property "Footprint" "" (at 113.03 50.8 0) (effects (font (size 1.27 1.27)) hide))
  (property "Datasheet" "" (at 113.03 50.8 0) (effects (font (size 1.27 1.27)) hide)) (pin "1")
  (instances (project "FRDM-MCXx_Shield" (path "" (reference "#PWR040") (unit 1)))))

 (symbol (lib_id "Jumper:SolderJumper_3_Open") (at 49.53 143.51 0) (mirror y) (unit 1) (in_bom yes) (on_board yes) (dnp no)
  (property "Reference" "JP2" (at 49.53 137.16 0) (effects (font (size 1.27 1.27))))
  (property "Value" "SolderJumper_3_Open" (at 49.53 139.7 0) (effects (font (size 1.27 1.27))))
  (property "Footprint" "Connector_PinHeader_2.54mm:PinHeader_1x03_P2.54mm_Vertical" (at 49.53 143.51 0) (effects (font (size 1.27 1.27)) hide))
  (property "Datasheet" "~" (at 49.53 143.51 0) (effects (font (size 1.27 1.27)) hide)) (pin "2") (pin "1") (pin "3")
  (instances (project "FRDM-MCXx_Shield" (path "" (reference "JP2") (unit 1)))))

 (symbol (lib_id "Device:C") (at 46.99 54.61 90) (unit 1) (in_bom yes) (on_board yes) (dnp no) (fields_autoplaced)
  (property "Reference" "C7" (at 46.99 46.99 90) (effects (font (size 1.27 1.27))))
  (property "Value" "100nF" (at 46.99 49.53 90) (effects (font (size 1.27 1.27))))
  (property "Footprint" "Capacitor_SMD:C_0603_1608Metric_Pad1.08x0.95mm_HandSolder" (at 50.8 53.6448 0) (effects (font (size 1.27 1.27)) hide))
  (property "Datasheet" "~" (at 46.99 54.61 0) (effects (font (size 1.27 1.27)) hide))
  (property "GPN" "GPC0603104" (at 46.99 54.61 90) (effects (font (size 1.27 1.27)) hide)) (pin "2") (pin "1")
  (instances (project "FRDM-MCXx_Shield" (path "" (reference "C7") (unit 1)))))

 (symbol (lib_id "Device:C") (at 113.03 57.15 0) (unit 1) (in_bom yes) (on_board yes) (dnp no) (fields_autoplaced)
  (property "Reference" "C8" (at 116.84 55.88 0) (effects (font (size 1.27 1.27)) (justify left)))
  (property "Value" "1uF" (at 116.84 58.42 0) (effects (font (size 1.27 1.27)) (justify left)))
  (property "Footprint" "Capacitor_SMD:C_0603_1608Metric_Pad1.08x0.95mm_HandSolder" (at 113.9952 60.96 0) (effects (font (size 1.27 1.27)) hide))
  (property "Datasheet" "~" (at 113.03 57.15 0) (effects (font (size 1.27 1.27)) hide))
  (property "GPN" "GPC0603105" (at 113.03 57.15 0) (effects (font (size 1.27 1.27)) hide)) (pin "1") (pin "2")
  (instances (project "FRDM-MCXx_Shield" (path "" (reference "C8") (unit 1))))))
